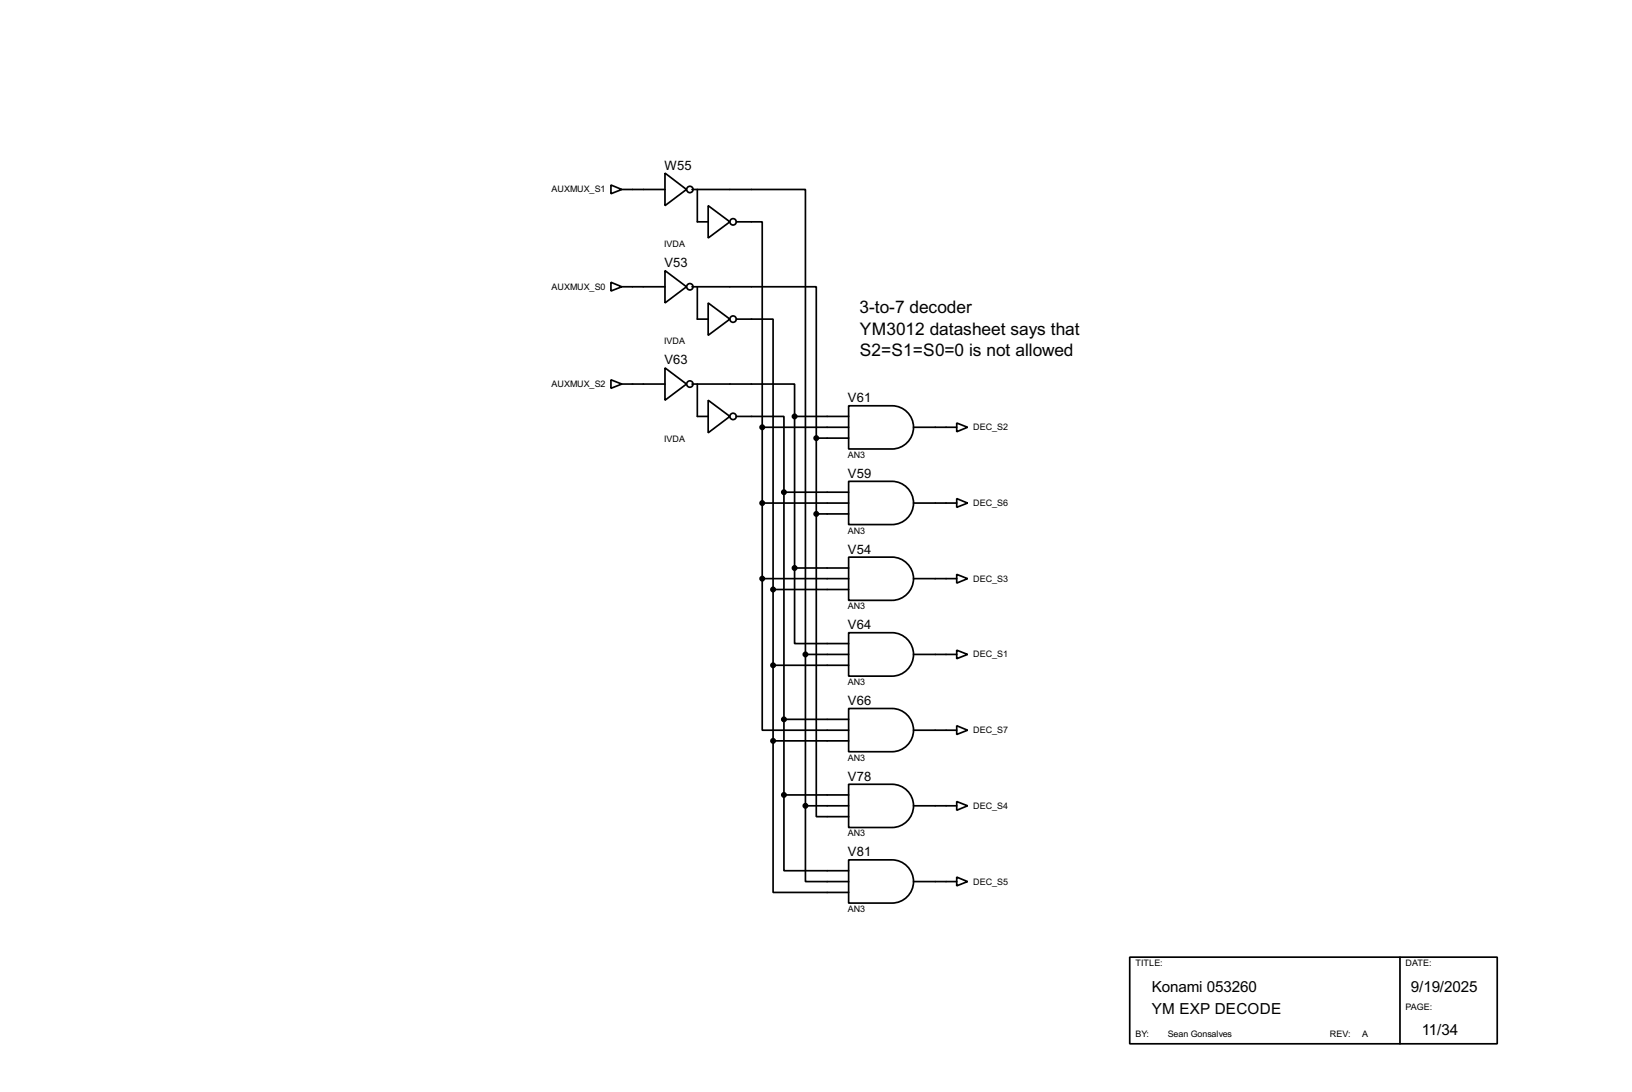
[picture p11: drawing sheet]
<svg xmlns="http://www.w3.org/2000/svg" width="383mm" height="256mm" viewBox="0 0 383 256" stroke-linecap="round" stroke-linejoin="round" font-family="sans-serif">
<g fill="none" stroke="#000" stroke-width=".4">
<path d="M143.6 43.5l2.5 1-2.5 1zM146.1 44.5h10.2M156.3 40.7l5 3.8-5 3.8zM162.6 44.5h26.7v109.2M163.9 44.5v7.6h2.5M166.4 48.3l5.1 3.8-5.1 3.8zM173 52.1h6.1v48.3M143.6 66.3l2.5 1.1-2.5 1zM146.1 67.4h10.2M156.3 63.6l5 3.8-5 3.8zM162.6 67.4h29.2v35.5M163.9 67.4v7.6h2.5"/>
<path d="M166.4 71.2l5.1 3.8-5.1 3.8zM173 75h8.7v63.5M143.6 89.2l2.5 1-2.5 1zM146.1 90.2h10.2M156.3 86.4l5 3.8-5 3.8zM162.6 90.2h24.1v7.6M163.9 90.2v7.6h2.5M166.4 94l5.1 3.8-5.1 3.9zM173 97.8h11.2v17.8M186.7 97.8h12.7M186.7 97.8v35.6M199.4 95.3h10.2a5.1 5.1 0 0 1 5.1 5.1 5.1 5.1 0 0 1-5.1 5.1h-10.2z"/>
<path d="M224.8 99.4l2.6 1-2.6 1zM179.1 100.4h20.3M179.1 118.2h20.3M179.1 100.4v35.5M184.2 115.6h15.2M184.2 115.6v71.1M191.8 102.9h7.6M191.8 102.9v17.8M199.4 113.1h10.2a5.1 5.1 0 0 1 5.1 5 5.1 5.1 0 0 1-5.1 5.1h-10.2zM214.7 100.4h10.1M214.7 118.2h10.1M224.8 117.1l2.6 1.1-2.6 1z"/>
<path d="M179.1 135.9v35.6h20.3M179.1 135.9h20.3M181.7 138.5v35.5M181.7 138.5h17.7M186.7 133.4v17.8h12.7M186.7 133.4h12.7M191.8 120.7v71.1h7.6M191.8 120.7h7.6M199.4 130.9h10.2a5.1 5.1 0 0 1 5.1 5 5.1 5.1 0 0 1-5.1 5.1h-10.2zM214.7 135.9h10.1M224.8 134.9l2.6 1-2.6 1.1zM181.7 156.3h17.7"/>
<path d="M189.3 153.7h10.1M189.3 153.7v35.6M199.4 148.6h10.2a5.1 5.1 0 0 1 5.1 5.1 5.1 5.1 0 0 1-5.1 5.1h-10.2zM214.7 153.7h10.1M224.8 152.7l2.6 1-2.6 1zM181.7 174v35.6h17.7M181.7 174h17.7M184.2 169h15.2M199.4 166.4h10.2a5.1 5.1 0 0 1 5.1 5.1 5.1 5.1 0 0 1-5.1 5.1h-10.2zM214.7 171.5h10.1M224.8 170.5l2.6 1-2.6 1zM184.2 186.7v17.8h15.2"/>
<path d="M184.2 186.7h15.2M189.3 189.3v17.8h10.1M189.3 189.3h10.1M199.4 184.2h10.2a5.1 5.1 0 0 1 5.1 5.1 5.1 5.1 0 0 1-5.1 5.1h-10.2zM214.7 189.3h10.1M224.8 188.3l2.6 1-2.6 1zM199.4 202h10.2a5.1 5.1 0 0 1 5.1 5 5.1 5.1 0 0 1-5.1 5.1h-10.2zM214.7 207.1h10.1M224.8 206l2.6 1.1-2.6 1zM265.5 224.8h86.3v20.4h-86.3zM329 224.8v20.4"/>
<circle cx="162.1" cy="44.5" r=".75"/>
<circle cx="172.2" cy="52.1" r=".75"/>
<circle cx="162.1" cy="67.4" r=".75"/>
<circle cx="172.2" cy="75" r=".75"/>
<circle cx="162.1" cy="90.2" r=".75"/>
<circle cx="172.2" cy="97.8" r=".75"/>
</g>
<g fill="#000" stroke="#000" stroke-width=".4">
<circle cx="186.7" cy="97.8" r=".5"/>
<circle cx="179.1" cy="118.2" r=".5"/>
<circle cx="179.1" cy="100.4" r=".5"/>
<circle cx="184.2" cy="115.6" r=".5"/>
<circle cx="191.8" cy="102.9" r=".5"/>
<circle cx="179.1" cy="135.9" r=".5"/>
<circle cx="181.6" cy="138.5" r=".5"/>
<circle cx="186.7" cy="133.4" r=".5"/>
<circle cx="191.8" cy="120.7" r=".5"/>
<circle cx="181.6" cy="156.3" r=".5"/>
<circle cx="189.2" cy="153.7" r=".5"/>
<circle cx="181.6" cy="174" r=".5"/>
<circle cx="184.2" cy="169" r=".5"/>
<circle cx="184.2" cy="186.7" r=".5"/>
<circle cx="189.2" cy="189.3" r=".5"/>
</g>
<g font-size="4.6">
<text x="202" y="73.6">3-to-7 decoder</text>
<text x="202" y="78.6">YM3012 datasheet says that</text>
<text x="202" y="83.7">S2=S1=S0=0 is not allowed</text>
</g>
<g font-size="4">
<text x="270.6" y="233">Konami 053260</text>
<text x="331.5" y="233">9/19/2025</text>
<text x="270.6" y="238.1">YM EXP DECODE</text>
<text x="334.1" y="243.1">11/34</text>
</g>
<g font-size="3.4">
<text x="156.1" y="39.9">W55</text>
<text x="156.1" y="62.8">V53</text>
<text x="156.1" y="85.6">V63</text>
<text x="199.3" y="94.5">V61</text>
<text x="199.3" y="112.3">V59</text>
<text x="199.3" y="130.1">V54</text>
<text x="199.3" y="147.8">V64</text>
<text x="199.3" y="165.6">V66</text>
<text x="199.3" y="183.4">V78</text>
<text x="199.3" y="201.2">V81</text>
</g>
<g font-size="2.4">
<text x="129.6" y="45.2">AUXMUX_S1</text>
<text x="156.1" y="58">IVDA</text>
<text x="129.6" y="68.1">AUXMUX_S0</text>
<text x="156.1" y="80.8">IVDA</text>
<text x="129.6" y="90.9">AUXMUX_S2</text>
<text x="228.7" y="101.1">DEC_S2</text>
<text x="156.1" y="103.8">IVDA</text>
<text x="199.2" y="107.6">AN3</text>
<text x="228.7" y="118.9">DEC_S6</text>
<text x="199.2" y="125.3">AN3</text>
<text x="228.7" y="136.6">DEC_S3</text>
<text x="199.2" y="143.1">AN3</text>
<text x="228.7" y="154.4">DEC_S1</text>
<text x="199.2" y="160.9">AN3</text>
<text x="228.7" y="172.2">DEC_S7</text>
<text x="199.2" y="178.7">AN3</text>
<text x="228.7" y="190">DEC_S4</text>
<text x="199.2" y="196.5">AN3</text>
<text x="228.7" y="207.8">DEC_S5</text>
<text x="199.2" y="214.2">AN3</text>
<text x="266.8" y="227">TITLE:</text>
<text x="330.3" y="227">DATE:</text>
<text x="330.3" y="237.1">PAGE:</text>
<text x="266.8" y="243.5">BY:</text>
<text x="274.4" y="243.5">Sean Gonsalves</text>
<text x="312.5" y="243.5">REV:</text>
<text x="320.1" y="243.5">A</text>
</g>
</svg>
